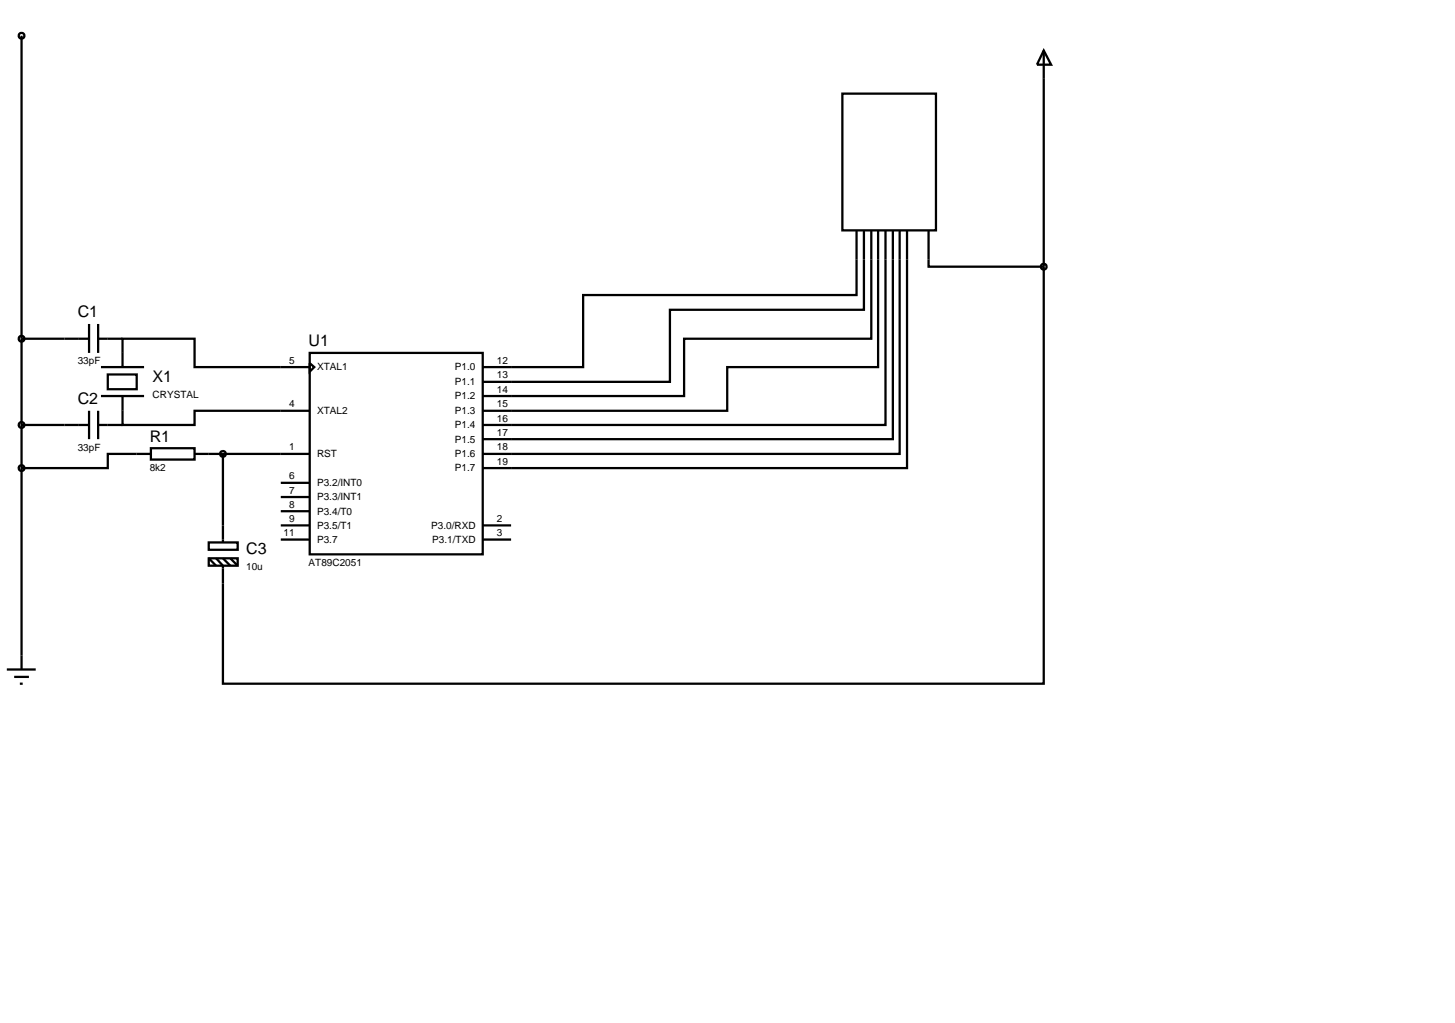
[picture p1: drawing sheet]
<svg xmlns="http://www.w3.org/2000/svg" width="257mm" height="180mm" viewBox="0 0 257 180" stroke-linecap="round" stroke-linejoin="round" font-family="sans-serif">
<g fill="none" stroke="#000" stroke-width=".4">
<path d="M3.8 6.3v111.7M148.5 16.5h16.5v24.1h-16.5zM184 8.9l1.3 2.5h-2.5zM184 8.9v38.1M3.8 59.7h11.9M15.7 57.1v5.1M17.3 59.7h4.3M17.3 57.1v5.1M151 40.6v11.4h-48.2v12.7h-17.7M152.3 40.6v14h-34.2v12.7h-33M153.6 40.6v19.1h-33v10.1h-35.5M154.8 40.6v24.1h-26.6v7.7h-43.1"/>
<path d="M156.1 40.6v34.3h-71M157.4 40.6v36.8h-72.3M158.6 40.6v39.4h-73.5M159.9 40.6v41.9h-74.8M163.7 40.6v6.4h20.3M184 47v73.5h-144.7v-20.8l-1.2-1.3M3.8 74.9h11.9M15.7 72.4v5M17.3 74.9h4.3M17.3 72.4v5M17.8 64.7h7.6M17.8 69.8h7.6"/>
<path d="M19 66h5.1v2.6h-5.1zM21.6 64.7v-5h12.7v5h20.3M21.6 69.8v5.1h12.7v-2.5h20.3M26.6 79h7.7v2h-7.7zM54.6 62.2h30.5v35.5h-30.5zM54.6 64l.8 .7-.8 .8zM26.6 80h-7.6v2.5h-15.2M34.3 80h20.3M36.8 95.6h5.1v1.3h-5.1zM36.8 98.4h5.1v1.3h-5.1zM36.8 98.4l1.3 1.3M39.3 80v15.6"/>
<path d="M39.3 98.4l1.3 1.3M40.6 98.4l1.3 1.3M49.5 85.1h5.1M49.5 87.6h5.1M49.5 90.1h5.1M49.5 92.6h5.1M49.5 95.1h5.1M85.1 92.6h5M85.1 95.1h5M1.2 118h5.1M2.5 119.3h2.6M3.5 120.5h.5"/>
<circle cx="3.8" cy="6.3" r=".51"/>
<circle cx="3.8" cy="59.7" r=".51"/>
<circle cx="184" cy="47" r=".51"/>
<circle cx="3.8" cy="74.9" r=".51"/>
<circle cx="3.8" cy="82.5" r=".51"/>
<circle cx="39.3" cy="80" r=".51"/>
</g>
<g font-size="2.8">
<text x="13.7" y="56">C1</text>
<text x="54.4" y="61.1">U1</text>
<text x="13.7" y="71.3">C2</text>
<text x="26.9" y="67.3">X1</text>
<text x="26.4" y="77.9">R1</text>
<text x="43.4" y="97.7">C3</text>
</g>
<g font-size="1.8">
<text x="13.7" y="64.2">33pF</text>
<text x="51" y="64.1">5</text>
<text x="55.9" y="65.3">XTAL1</text>
<text x="80.2" y="65.3">P1.0</text>
<text x="87.6" y="64.1">12</text>
<text x="26.9" y="70.2">CRYSTAL</text>
<text x="51" y="71.8">4</text>
<text x="80.2" y="67.9">P1.1</text>
<text x="80.2" y="70.4">P1.2</text>
<text x="87.6" y="66.7">13</text>
<text x="87.6" y="69.2">14</text>
<text x="87.6" y="71.8">15</text>
<text x="55.9" y="73">XTAL2</text>
<text x="80.2" y="73">P1.3</text>
<text x="80.2" y="75.5">P1.4</text>
<text x="80.2" y="78">P1.5</text>
<text x="87.6" y="74.3">16</text>
<text x="87.6" y="76.8">17</text>
<text x="13.7" y="79.5">33pF</text>
<text x="26.4" y="83">8k2</text>
<text x="51" y="79.4">1</text>
<text x="55.9" y="80.6">RST</text>
<text x="80.2" y="80.6">P1.6</text>
<text x="80.2" y="83.1">P1.7</text>
<text x="87.6" y="79.4">18</text>
<text x="87.6" y="81.9">19</text>
<text x="51" y="84.5">6</text>
<text x="51" y="87">7</text>
<text x="51" y="89.5">8</text>
<text x="55.9" y="85.7">P3.2/INT0</text>
<text x="55.9" y="88.2">P3.3/INT1</text>
<text x="50" y="94.5">11</text>
<text x="51" y="92">9</text>
<text x="55.9" y="90.7">P3.4/T0</text>
<text x="55.9" y="93.2">P3.5/T1</text>
<text x="55.9" y="95.7">P3.7</text>
<text x="76" y="93.2">P3.0/RXD</text>
<text x="76.2" y="95.7">P3.1/TXD</text>
<text x="87.6" y="92">2</text>
<text x="87.6" y="94.5">3</text>
<text x="43.4" y="100.5">10u</text>
<text x="54.4" y="99.7">AT89C2051</text>
</g>
</svg>
